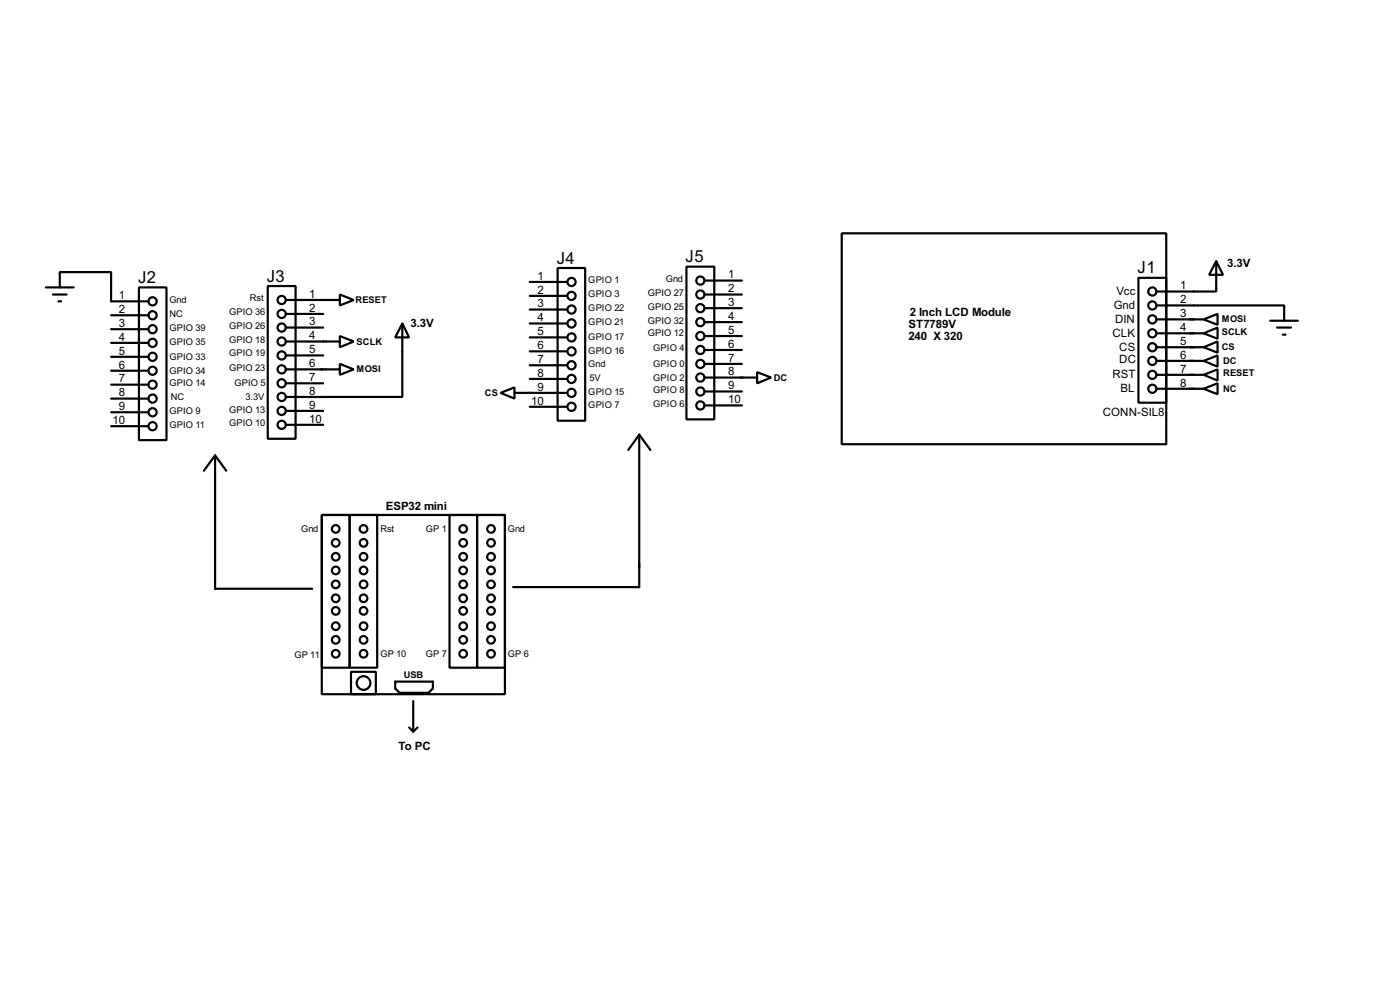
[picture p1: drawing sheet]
<svg xmlns="http://www.w3.org/2000/svg" width="256mm" height="180mm" viewBox="0 0 256 180" stroke-linecap="round" stroke-linejoin="round" font-family="sans-serif">
<g fill="none" stroke="#000" stroke-width=".4">
<path d="M8.4 52.6h5.1M9.7 53.9h2.5M10.7 55.2h.5M11 52.6v-2.8h9.4v5.4h6.8M20.4 57.7h6.8M25.5 52.6h5v28h-5zM49.1 52.4h5.1v27.9h-5.1zM52.4 60h6.8M52.4 54.9h9.9M52.4 57.5h6.8M62.3 53.9l2.5 1-2.5 1zM73.7 59.2l1.3 2.6h-2.6z"/>
<path d="M73.7 59.2v13.5h-21.3M97.1 51.6h6.8M97.1 54.2h6.8M97.1 56.7h6.8M97.1 59.2h6.8M102.2 49.1h5v27.9h-5zM125.8 48.8h5.1v28h-5.1zM129.1 51.4h6.8M129.1 53.9h6.8M129.1 56.4h6.8M129.1 59h6.8M154.2 42.7h59.5v38.6h-59.5z"/>
<path d="M208.6 50.9h5.1v22.8h-5.1zM211.9 55.9h23.4v2.8M211.9 58.5h8.6M220.5 58.5l2.6-1v2zM222.8 47.8l1.3 2.5h-2.6zM222.8 47.8v5.6h-10.9M232.7 58.7h5.1M234 60h2.5M20.4 60.3h6.8M20.4 62.8h6.8M20.4 65.3h6.8M20.4 67.9h6.8"/>
<path d="M20.4 70.4h6.8M20.4 73h6.8M20.4 75.5h6.8M20.4 78h6.8M52.4 62.5h9.9M52.4 65.1h6.8M52.4 67.6h9.9M52.4 70.2h6.8M52.4 75.2h6.8M52.4 77.8h6.8M62.3 66.6l2.5 1-2.5 1zM62.3 61.5l2.5 1-2.5 1.1z"/>
<path d="M91.7 71.9l2.6-1v2.1zM94.3 71.9h9.6M97.1 61.8h6.8M97.1 64.3h6.8M97.1 66.9h6.8M97.1 69.4h6.8M97.1 74.5h6.8M117.1 79.6l-2 2.8M117.1 79.6l2.1 2.8M117.1 79.6v27.9h-23.1M129.1 61.5h6.8M129.1 64.1h6.8"/>
<path d="M129.1 66.6h6.8M129.1 69.1h9.6M129.1 71.7h6.8M129.1 74.2h6.8M138.7 68.1l2.6 1-2.6 1.1zM211.9 61h8.6M211.9 63.6h8.6M211.9 66.1h8.6M211.9 68.6h8.6M211.9 71.2h8.6M220.5 61l2.6-1v2zM220.5 63.6l2.6-1.1v2.1z"/>
<path d="M220.5 66.1l2.6-1v2zM220.5 68.6l2.6-1v2.1zM220.5 71.2l2.6-1v2zM235 61.3h.5M39.4 83.4l-2 2.8M39.4 83.4l2.1 2.8M39.4 83.4v24.4h17.8M59 94.3h33.5v32.8h-33.5zM59 94.3h5.1v27.9h-5.1zM64.1 94.3h5v27.9h-5zM82.4 94.3h5v27.9h-5zM87.4 94.3h5.1v27.9h-5.1z"/>
<path d="M64.3 123h4.6v4.1h-4.6zM72.4 124.8h6.9v1.2l-.8 .8h-5.3l-.8-.8zM75 133.2l.7 .7M75.7 128.3v5.6M76.5 133.2l-.8 .7"/>
<circle cx="27.9" cy="55.2" r=".75"/>
<circle cx="27.9" cy="57.7" r=".75"/>
<circle cx="51.6" cy="57.5" r=".75"/>
<circle cx="51.6" cy="60" r=".75"/>
<circle cx="51.6" cy="54.9" r=".75"/>
<circle cx="104.7" cy="54.2" r=".75"/>
<circle cx="104.7" cy="56.7" r=".75"/>
<circle cx="104.7" cy="51.6" r=".75"/>
<circle cx="104.7" cy="59.2" r=".75"/>
<circle cx="128.3" cy="53.9" r=".75"/>
<circle cx="128.3" cy="59" r=".75"/>
<circle cx="128.3" cy="51.4" r=".75"/>
<circle cx="128.3" cy="56.4" r=".75"/>
<circle cx="211.1" cy="58.5" r=".75"/>
<circle cx="211.1" cy="53.4" r=".75"/>
<circle cx="211.1" cy="55.9" r=".75"/>
<circle cx="27.9" cy="78" r=".75"/>
<circle cx="27.9" cy="73" r=".75"/>
<circle cx="27.9" cy="67.9" r=".75"/>
<circle cx="27.9" cy="75.5" r=".75"/>
<circle cx="27.9" cy="70.4" r=".75"/>
<circle cx="27.9" cy="60.3" r=".75"/>
<circle cx="27.9" cy="65.3" r=".75"/>
<circle cx="27.9" cy="62.8" r=".75"/>
<circle cx="51.6" cy="75.2" r=".75"/>
<circle cx="51.6" cy="77.8" r=".75"/>
<circle cx="51.6" cy="65.1" r=".75"/>
<circle cx="51.6" cy="62.5" r=".75"/>
<circle cx="51.6" cy="72.7" r=".75"/>
<circle cx="51.6" cy="70.2" r=".75"/>
<circle cx="51.6" cy="67.6" r=".75"/>
<circle cx="104.7" cy="66.9" r=".75"/>
<circle cx="104.7" cy="71.9" r=".75"/>
<circle cx="104.7" cy="74.5" r=".75"/>
<circle cx="104.7" cy="64.3" r=".75"/>
<circle cx="104.7" cy="61.8" r=".75"/>
<circle cx="104.7" cy="69.4" r=".75"/>
<circle cx="128.3" cy="64.1" r=".75"/>
<circle cx="128.3" cy="66.6" r=".75"/>
<circle cx="128.3" cy="69.1" r=".75"/>
<circle cx="128.3" cy="61.5" r=".75"/>
<circle cx="128.3" cy="71.7" r=".75"/>
<circle cx="128.3" cy="74.2" r=".75"/>
<circle cx="211.1" cy="66.1" r=".75"/>
<circle cx="211.1" cy="68.6" r=".75"/>
<circle cx="211.1" cy="71.2" r=".75"/>
<circle cx="211.1" cy="61" r=".75"/>
<circle cx="211.1" cy="63.6" r=".75"/>
<circle cx="61.5" cy="96.8" r=".7"/>
<circle cx="61.5" cy="99.4" r=".7"/>
<circle cx="66.6" cy="99.4" r=".7"/>
<circle cx="66.6" cy="96.8" r=".7"/>
<circle cx="84.8" cy="96.8" r=".7"/>
<circle cx="84.8" cy="99.4" r=".7"/>
<circle cx="89.9" cy="96.8" r=".7"/>
<circle cx="89.9" cy="99.4" r=".7"/>
<circle cx="61.5" cy="114.6" r=".7"/>
<circle cx="61.5" cy="101.9" r=".7"/>
<circle cx="61.5" cy="104.4" r=".7"/>
<circle cx="61.5" cy="107" r=".7"/>
<circle cx="61.5" cy="111.8" r=".7"/>
<circle cx="61.5" cy="117.1" r=".7"/>
<circle cx="61.5" cy="119.7" r=".7"/>
<circle cx="61.5" cy="109.5" r=".7"/>
<circle cx="66.6" cy="109.5" r=".7"/>
<circle cx="66.6" cy="117.1" r=".7"/>
<circle cx="66.6" cy="101.9" r=".7"/>
<circle cx="66.6" cy="107" r=".7"/>
<circle cx="66.6" cy="114.6" r=".7"/>
<circle cx="66.6" cy="111.8" r=".7"/>
<circle cx="66.6" cy="104.4" r=".7"/>
<circle cx="66.6" cy="119.7" r=".7"/>
<circle cx="84.8" cy="107" r=".7"/>
<circle cx="84.8" cy="117.1" r=".7"/>
<circle cx="84.8" cy="114.6" r=".7"/>
<circle cx="84.8" cy="101.9" r=".7"/>
<circle cx="84.8" cy="109.5" r=".7"/>
<circle cx="84.8" cy="104.4" r=".7"/>
<circle cx="84.8" cy="111.8" r=".7"/>
<circle cx="84.8" cy="119.7" r=".7"/>
<circle cx="89.9" cy="114.6" r=".7"/>
<circle cx="89.9" cy="119.7" r=".7"/>
<circle cx="89.9" cy="107" r=".7"/>
<circle cx="89.9" cy="101.9" r=".7"/>
<circle cx="89.9" cy="117.1" r=".7"/>
<circle cx="89.9" cy="104.4" r=".7"/>
<circle cx="89.9" cy="111.8" r=".7"/>
<circle cx="89.9" cy="109.5" r=".7"/>
<circle cx="66.6" cy="125" r="1.25"/>
</g>
<g font-size="3.4">
<text x="125.6" y="48">J5</text>
<text x="25.3" y="51.8">J2</text>
<text x="48.9" y="51.5">J3</text>
<text x="102" y="48.3">J4</text>
<text x="208.4" y="50.1">J1</text>
</g>
<g font-size="2.4">
<text x="98.5" y="51.2">1</text>
<text x="98.5" y="53.8">2</text>
<text x="133.4" y="51">1</text>
<text x="133.4" y="53.5">2</text>
<text x="204.5" y="54">Vcc</text>
<text x="216.2" y="52.9">1</text>
<text x="224.8" y="48.9">3.3V</text>
<text x="21.8" y="54.7">1</text>
<text x="21.8" y="57.3">2</text>
<text x="21.8" y="59.9">3</text>
<text x="56.7" y="54.5">1</text>
<text x="56.7" y="57.1">2</text>
<text x="56.7" y="59.6">3</text>
<text x="75.2" y="59.9">3.3V</text>
<text x="98.5" y="56.3">3</text>
<text x="98.5" y="58.8">4</text>
<text x="133.4" y="56">3</text>
<text x="133.4" y="58.6">4</text>
<text x="166.7" y="57.8">2 Inch LCD Module</text>
<text x="204" y="56.6">Gnd</text>
<text x="204.3" y="59.1">DIN</text>
<text x="216.2" y="55.5">2</text>
<text x="216.2" y="58.1">3</text>
<text x="21.8" y="62.4">4</text>
<text x="21.8" y="64.9">5</text>
<text x="56.7" y="62.1">4</text>
<text x="56.7" y="64.7">5</text>
<text x="98.5" y="61.4">5</text>
<text x="98.5" y="63.9">6</text>
<text x="133.4" y="61.1">5</text>
<text x="133.4" y="63.7">6</text>
<text x="166.4" y="62.1">240 X 320</text>
<text x="166.4" y="60.1">ST7789V</text>
<text x="203.8" y="61.6">CLK</text>
<text x="205" y="64.2">CS</text>
<text x="216.2" y="60.6">4</text>
<text x="216.2" y="63.1">5</text>
<text x="216.2" y="65.6">6</text>
<text x="21.8" y="67.4">6</text>
<text x="21.8" y="70">7</text>
<text x="56.7" y="67.2">6</text>
<text x="56.7" y="69.8">7</text>
<text x="98.5" y="66.5">7</text>
<text x="98.5" y="69">8</text>
<text x="98.5" y="71.5">9</text>
<text x="133.4" y="66.2">7</text>
<text x="133.4" y="68.7">8</text>
<text x="133.4" y="71.3">9</text>
<text x="203.8" y="69.3">RST</text>
<text x="205" y="66.5">DC</text>
<text x="205.3" y="71.8">BL</text>
<text x="216.2" y="68.2">7</text>
<text x="216.2" y="70.8">8</text>
<text x="20.6" y="77.6">10</text>
<text x="21.8" y="72.6">8</text>
<text x="21.8" y="75.1">9</text>
<text x="56.7" y="72.3">8</text>
<text x="56.7" y="74.8">9</text>
<text x="56.7" y="77.4">10</text>
<text x="97.3" y="74.1">10</text>
<text x="133.4" y="73.8">10</text>
<text x="202" y="76.1">CONN-SIL8</text>
<text x="70.7" y="93.4">ESP32 mini</text>
<text x="73" y="137.3">To PC</text>
</g>
<g font-size="1.9">
<text x="107.8" y="51.9">GPIO 1</text>
<text x="122" y="51.6">Gnd</text>
<text x="31" y="55.4">Gnd</text>
<text x="31" y="58">NC</text>
<text x="42" y="57.7">GPIO 36</text>
<text x="45.8" y="55.2">Rst</text>
<text x="65.1" y="55.4">RESET</text>
<text x="107.8" y="54.4">GPIO 3</text>
<text x="107.8" y="57">GPIO 22</text>
<text x="107.8" y="59.5">GPIO 21</text>
<text x="118.7" y="54.2">GPIO 27</text>
<text x="118.7" y="56.7">GPIO 25</text>
<text x="118.7" y="59.3">GPIO 32</text>
<text x="223.8" y="59">MOSI</text>
<text x="31" y="60.5">GPIO 39</text>
<text x="31" y="63.1">GPIO 35</text>
<text x="31" y="65.9">GPIO 33</text>
<text x="42" y="60.3">GPIO 26</text>
<text x="42" y="62.8">GPIO 18</text>
<text x="42" y="65.1">GPIO 19</text>
<text x="65.3" y="63.1">SCLK</text>
<text x="107.8" y="62.3">GPIO 17</text>
<text x="107.8" y="64.9">GPIO 16</text>
<text x="118.7" y="61.5">GPIO 12</text>
<text x="119.7" y="64.3">GPIO 4</text>
<text x="223.8" y="61.3">SCLK</text>
<text x="223.8" y="64.1">CS</text>
<text x="31" y="68.4">GPIO 34</text>
<text x="31" y="70.7">GPIO 14</text>
<text x="42" y="67.9">GPIO 23</text>
<text x="43" y="70.7">GPIO 5</text>
<text x="65.3" y="68.1">MOSI</text>
<text x="107.8" y="67.1">Gnd</text>
<text x="108" y="69.7">5V</text>
<text x="119.7" y="67.1">GPIO 0</text>
<text x="119.7" y="69.7">GPIO 2</text>
<text x="119.7" y="72">GPIO 8</text>
<text x="141.8" y="69.7">DC</text>
<text x="224.1" y="66.6">DC</text>
<text x="224.1" y="68.9">RESET</text>
<text x="224.1" y="71.7">NC</text>
<text x="31" y="75.8">GPIO 9</text>
<text x="31.3" y="73.2">NC</text>
<text x="42" y="75.5">GPIO 13</text>
<text x="45" y="73.2">3.3V</text>
<text x="88.8" y="72.5">CS</text>
<text x="107.8" y="72.2">GPIO 15</text>
<text x="107.8" y="74.8">GPIO 7</text>
<text x="119.7" y="74.5">GPIO 6</text>
<text x="31" y="78.3">GPIO 11</text>
<text x="42" y="78.1">GPIO 10</text>
<text x="55.2" y="97.4">Gnd</text>
<text x="69.7" y="97.4">Rst</text>
<text x="78" y="97.4">GP 1</text>
<text x="93" y="97.4">Gnd</text>
<text x="53.9" y="120.5">GP 11</text>
<text x="69.7" y="120.2">GP 10</text>
<text x="74" y="124">USB</text>
<text x="78" y="120.2">GP 7</text>
<text x="93" y="120.2">GP 6</text>
</g>
</svg>
